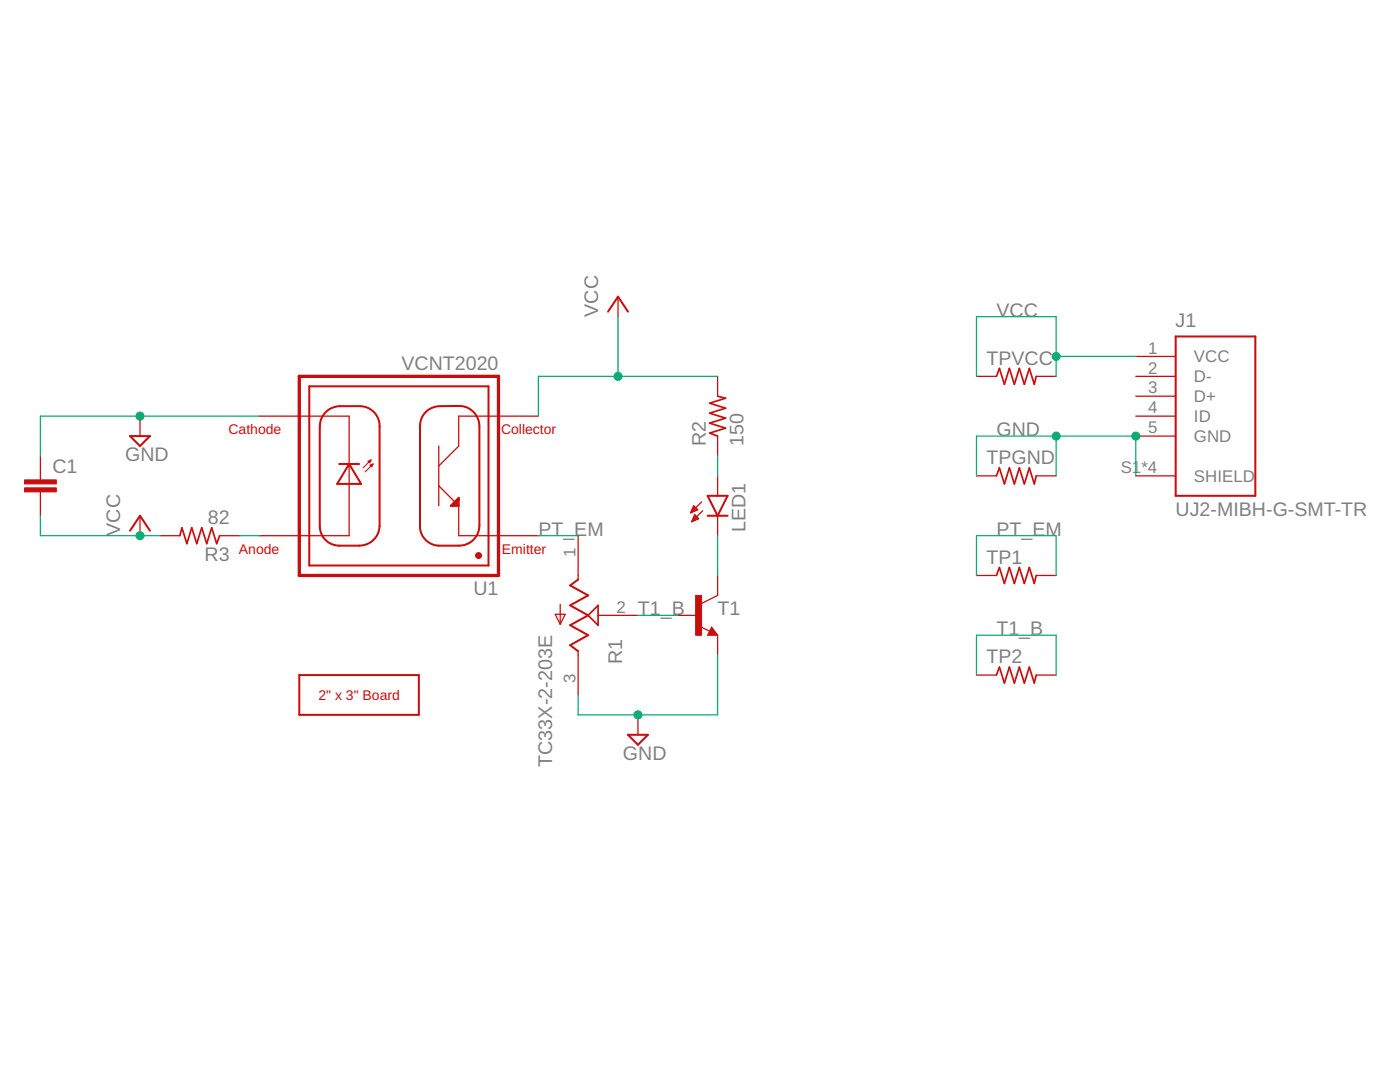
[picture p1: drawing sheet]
<svg xmlns="http://www.w3.org/2000/svg" width="279mm" height="216mm" viewBox="0 0 279 216" stroke-linecap="round" stroke-linejoin="round" font-family="sans-serif">
<path d="M59.7 75.1h39.8v39.7h-39.8z" fill="none" stroke="#c90d0c" stroke-width=".66"/>
<g fill="none" stroke="#c90d0c" stroke-width=".4">
<path d="M61.7 77.1h35.8v35.7h-35.8zM121.3 62.2l2-3 2 3M234.6 67.1h15.9v31.8h-15.9zM26 87h3.9l-2 2zM65 82.3l.8-.7 1.5-.5 4.6-.1a3.9 3.9 0 0 1 3.9 4.1v19.9a4 4 0 0 1-4.1 3.9h-4a3.9 3.9 0 0 1-3.9-3.9v-19.8l.3-1.6zM67.7 92.6h4M69.7 92.6l2.4 4h-4.8zM84.8 82.4a4.1 4.1 0 0 1 3-1.4h3.8a4.1 4.1 0 0 1 4.1 4v19.9a4 4 0 0 1-4.1 4h-4.1a3.9 3.9 0 0 1-3.7-4.1v-19.8a4 4 0 0 1 1-2.6zM91.5 99.3v1.6h-1.5zM91.5 99.7l-.4 .4M141.2 98.9h4l-2 4zM26 105.9l1.9-3 2 3"/>
<path d="M90.7 100.5l-.4 .4M91.1 100.1l-.4 .4M91.1 100.1v.4h-.4M115.4 115.6l-1.6 1.2 3.6 2-3.6 2 3.6 2-3.6 2 3.6 1.9-3.6 2 1.6 1.2M141.2 102.9h4M59.7 134.7h23.9v7.9h-23.9zM142 126l.2 .4h-.6l.4-.8 .8 1h-1.2M125.3 146.6h4l-2 2z"/>
</g>
<path d="M73.4 92l.6-.2-.2 .6zM73.9 92.8l.5-.2-.2 .5zM74 91.8l-1.5 1.6M74.4 92.6l-1.5 1.6" fill="none" stroke="#c90d0c" stroke-width=".21"/>
<g fill="#c90d0c" stroke="#c90d0c" stroke-width=".2">
<path d="M95.1 110.4a.6 .6 0 0 1 1 .2 .6 .6 0 0 1-.5 .8 .6 .6 0 0 1-.7-.6h.4a.2 .2 0 0 1 .3-.1 .2 .2 0 0 1 .1 .3 .21 .21 0 0 1-.4-.1l-.4-.1z" fill-rule="evenodd"/>
<circle cx="95.5" cy="110.9" r=".39"/>
</g>
<g fill="none" stroke="#c90d0c" stroke-width=".25">
<path d="M123.3 59.2v4M143.2 75.1v4M194.9 75.1h4M206.8 75.1h4M226.7 75.1h7.9M226.7 79.1h7.9M226.7 71.1h7.9M8.1 91v4.8M8.1 98.1v4.8M27.9 83v4M51.8 83h17.9v23.9h-17.9M87.6 96.9l3.9 4v6h15.9"/>
<path d="M87.6 89v11.9M107.4 83h-15.9v6l-3.9 4M143.2 87v4M143.2 95v3.9M194.9 95h4M206.8 95h4M226.7 83h7.9M226.7 95h7.9M226.7 87h7.9M27.9 102.9v4M31.9 106.9h4M43.8 106.9h4"/>
<path d="M91.1 100.5v.4h-.4M115.4 106.9v8.7M137.9 102.2h.3M138 101.9h.7M138.1 101.7h1.1M138.1 104h.2M138.2 101.5h.8M138.2 103.8h.5M138.3 103.6h.9M138.3 101.3h.5M138.3 103.4h1M138.4 101.1h.2"/>
<path d="M138.4 103.2h.7M138.5 100.9l.7 .8-1.4 .6zM138.5 103h.4M138.6 102.8h.1M138.6 102.7l.8 .8-1.4 .6zM140 100.1l-2.2 2.2M140.2 101.9l-2.2 2.2M143.2 114.8v4l-3.2 1.6M143.2 102.9v4M194.9 114.8h4M206.8 114.8h4M110.8 122.6h2l-1 2z"/>
<path d="M111.8 120.6v4M115.4 129.9v8.8M119.4 122.8h7.9M135.3 122.8h3.9M139.7 125l1.9 1M142 125.2l1.2 1.5h-2zM143.2 126.7v4M194.9 134.7h4M206.8 134.7h4M127.3 142.6v4"/>
</g>
<path d="M143.2 79.1l1.6 .4-3.2 1 3.2 .9-3.2 1 3.2 1-3.2 1 3.2 1-3.2 1 1.6 .6M198.9 75.1l.6-1.6 .9 3.2 1-3.2 1 3.2 1-3.2 1 3.2 1-3.2 1 3.2 .4-1.6M198.9 95l.6-1.6 .9 3.2 1-3.2 1 3.2 1-3.2 1 3.2 1-3.2 1 3.2 .4-1.6M35.9 106.9l.4-1.6 1 3.2 1-3.2 1 3.2 1-3.2 1 3.2 .9-3.2 1 3.2 .6-1.6M198.9 114.8l.6-1.6 .9 3.2 1-3.2 1 3.2 1-3.2 1 3.2 1-3.2 1 3.2 .4-1.6M117.4 122.8l2-2v4zM198.9 134.7l.6-1.6 .9 3.2 1-3.2 1 3.2 1-3.2 1 3.2 1-3.2 1 3.2 .4-1.6" fill="none" stroke="#c90d0c" stroke-width=".34"/>
<g fill="#c90d0c" stroke="#c90d0c" stroke-width=".2">
<path d="M138.8 118.8h1.2v8h-1.2z"/>
<path d="M4.9 97.3h6.3v.8h-6.3z"/>
<path d="M4.9 95.8h6.3v.8h-6.3z"/>
</g>
<g fill="none" stroke="#0dab76" stroke-width=".25">
<path d="M123.3 63.2v11.9M143.2 75.1h-35.8v7.9M194.9 75.1v-11.9h15.9v11.9M210.8 71.1h15.9M51.8 83h-43.7v8M143.2 91v4M194.9 95v-8h31.8v8M210.8 87v8M8.1 102.9v4h23.8M47.8 106.9h4M107.4 106.9h8M143.2 106.9v7.9"/>
<path d="M194.9 114.8v-7.9h15.9v7.9M127.3 122.8h8M143.2 130.7v11.9h-27.8v-3.9M194.9 134.7v-8h15.9v8"/>
</g>
<g fill="#0dab76" stroke="#0dab76" stroke-width=".2">
<circle cx="123.3" cy="75.1" r=".8"/>
<circle cx="27.9" cy="106.9" r=".8"/>
<circle cx="210.8" cy="71.1" r=".8"/>
<circle cx="127.3" cy="142.6" r=".8"/>
<circle cx="27.9" cy="83" r=".8"/>
<circle cx="226.7" cy="87" r=".8"/>
<circle cx="210.8" cy="87" r=".8"/>
</g>
<g font-size="3.9" fill="#808080">
<text x="119.4" y="63.2" transform="rotate(-90 119.4 63.2)">VCC</text>
<text x="198.9" y="63.2">VCC</text>
<text x="234.6" y="65.2">J1</text>
<text x="80.1" y="73.9">VCNT2020</text>
<text x="196.9" y="72.7">TPVCC</text>
<text x="140.9" y="89" transform="rotate(-90 140.9 89)">R2</text>
<text x="148.4" y="89" transform="rotate(-90 148.4 89)">150</text>
<text x="198.9" y="87">GND</text>
<text x="10.5" y="94.4">C1</text>
<text x="25" y="92">GND</text>
<text x="196.9" y="92.6">TPGND</text>
<text x="24" y="106.9" transform="rotate(-90 24 106.9)">VCC</text>
<text x="41.5" y="104.5">82</text>
<text x="107.4" y="106.9">PT_EM</text>
<text x="148.8" y="106.1" transform="rotate(-90 148.8 106.1)">LED1</text>
<text x="198.9" y="106.9">PT_EM</text>
<text x="234.6" y="102.9">UJ2-MIBH-G-SMT-TR</text>
<text x="40.8" y="112">R3</text>
<text x="196.9" y="112.5">TP1</text>
<text x="94.5" y="118.8">U1</text>
<text x="127.3" y="122.8">T1_B</text>
<text x="143.2" y="122.8">T1</text>
<text x="198.9" y="126.8">T1_B</text>
<text x="124.2" y="132.6" transform="rotate(-90 124.2 132.6)">R1</text>
<text x="196.9" y="132.4">TP2</text>
<text x="110.2" y="153" transform="rotate(-90 110.2 153)">TC33X-2-203E</text>
<text x="124.3" y="151.6">GND</text>
</g>
<g font-size="3.4" fill="#808080">
<text x="229.1" y="70.6">1</text>
<text x="229.1" y="74.5">2</text>
<text x="238.3" y="76.3">D-</text>
<text x="238.3" y="72.3">VCC</text>
<text x="229.1" y="78.5">3</text>
<text x="229.1" y="82.5">4</text>
<text x="238.3" y="80.3">D+</text>
<text x="229.1" y="86.5">5</text>
<text x="238.3" y="84.2">ID</text>
<text x="238.3" y="88.2">GND</text>
<text x="223.7" y="94.4">S1*4</text>
<text x="238.3" y="96.2">SHIELD</text>
<text x="114.8" y="111.2" transform="rotate(-90 114.8 111.2)">1</text>
<text x="123" y="122.2">2</text>
<text x="114.8" y="136.2" transform="rotate(-90 114.8 136.2)">3</text>
</g>
<g font-size="2.8" fill="#c90d0c">
<text x="45.6" y="86.6">Cathode</text>
<text x="100" y="86.6">Collector</text>
<text x="47.7" y="110.5">Anode</text>
<text x="100.2" y="110.5">Emitter</text>
<text x="63.5" y="139.7">2&quot; x 3&quot; Board</text>
</g>
</svg>
